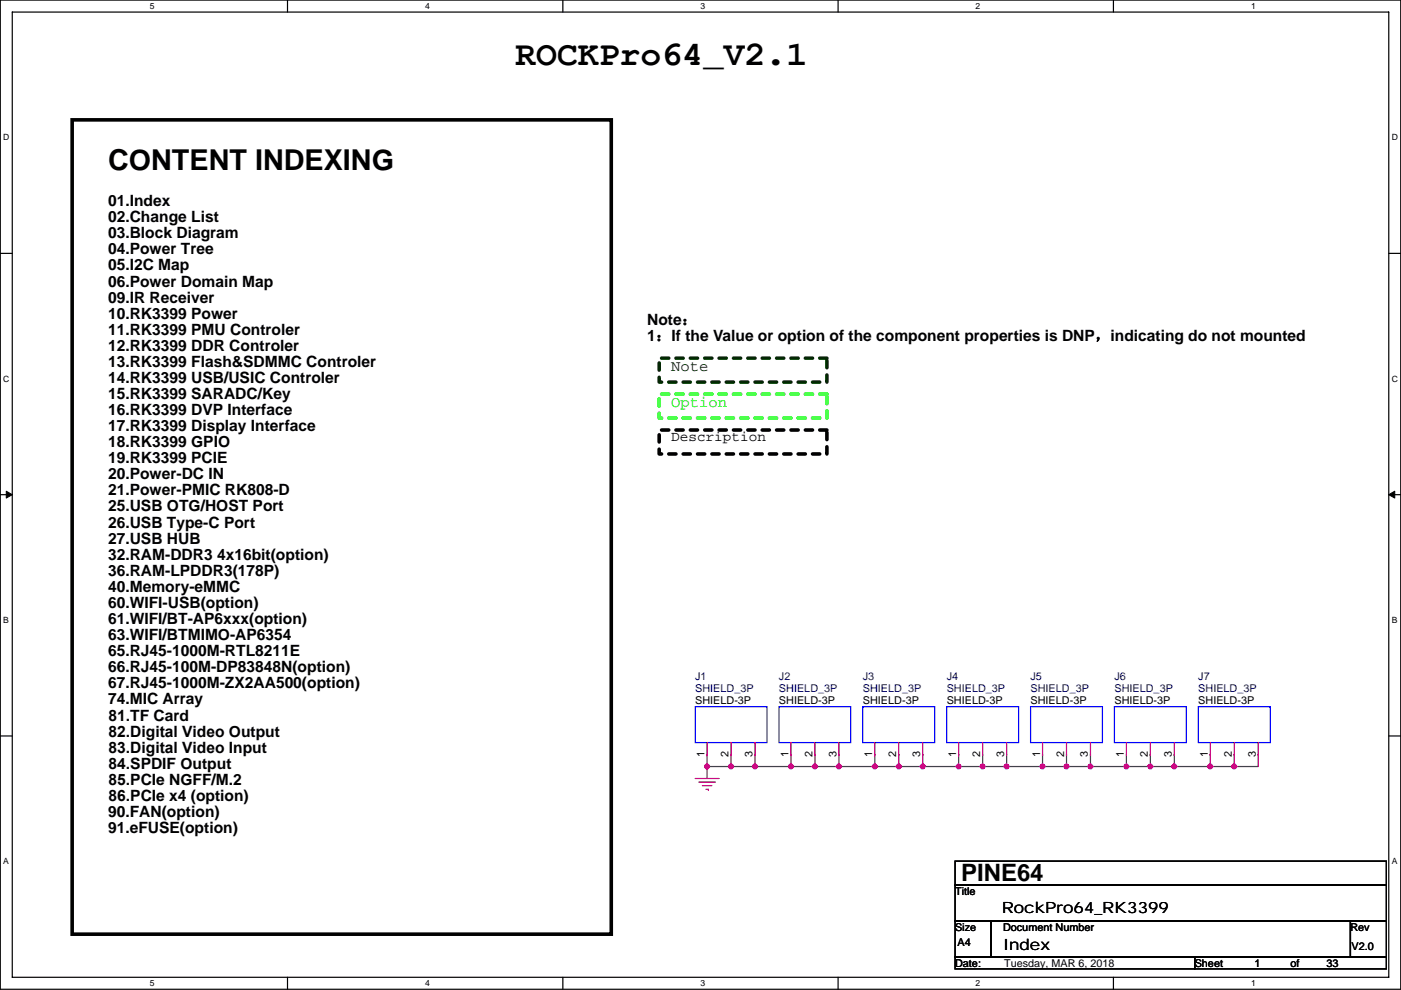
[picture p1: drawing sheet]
<svg xmlns="http://www.w3.org/2000/svg" width="297mm" height="210mm" viewBox="0 0 297 210" stroke-linecap="round" stroke-linejoin="round" font-family="sans-serif">
<path d="M.1 0h296.9v209.8h-296.9zM2.6 2.6h291.8v204.7h-291.8z" fill="none" stroke="#000" stroke-width=".25"/>
<g fill="#fff">
<path d="M31.8 .3h1v2h-1z"/>
<path d="M31.8 207.5h1v2.1h-1z"/>
</g>
<path d="M61 0v2.6M61 207.3v2.5" fill="none" stroke="#000" stroke-width=".25"/>
<g fill="#fff">
<path d="M90.1 .3h1v2h-1z"/>
<path d="M90.1 207.5h1v2.1h-1z"/>
</g>
<path d="M119.3 0v2.6M119.3 207.3v2.5" fill="none" stroke="#000" stroke-width=".25"/>
<g fill="#fff">
<path d="M148.5 .3h1v2h-1z"/>
<path d="M148.5 207.5h1v2.1h-1z"/>
</g>
<path d="M177.7 0v2.6M177.7 207.3v2.5" fill="none" stroke="#000" stroke-width=".25"/>
<g fill="#fff">
<path d="M206.9 .3h1v2h-1z"/>
<path d="M206.9 207.5h1v2.1h-1z"/>
</g>
<path d="M236.1 0v2.6M236.1 207.3v2.5" fill="none" stroke="#000" stroke-width=".25"/>
<g fill="#fff">
<path d="M265.2 .3h1v2h-1z"/>
<path d="M265.2 207.5h1v2.1h-1z"/>
<path d="M.7 28.2h1.3v2h-1.3z"/>
<path d="M295.1 28.2h1.3v2h-1.3z"/>
<path d="M.7 79.3h1.3v2.1h-1.3z"/>
<path d="M295.1 79.3h1.3v2.1h-1.3z"/>
</g>
<path d="M.1 53.7h2.5M294.4 53.7h2.6" fill="none" stroke="#000" stroke-width=".25"/>
<g fill="#fff">
<path d="M.7 130.5h1.2v2h-1.2z"/>
<path d="M295.1 130.5h1.2v2h-1.2z"/>
</g>
<path d="M.1 104.9h2.5M294.4 104.9h2.6" fill="none" stroke="#000" stroke-width=".25"/>
<path d="M1.3 104.2l1.3 .7-1.3 .7zM294.4 104.9l1.3-.7v1.4z" fill="#000" stroke="#000" stroke-width=".21"/>
<g fill="#fff">
<path d="M.7 181.7h1.2v2h-1.2z"/>
<path d="M295.1 181.7h1.2v2h-1.2z"/>
</g>
<path d="M.1 156.1h2.5M294.4 156.1h2.6M202.5 195.3h7.6v7.7h-7.6zM202.5 182.6h91.4v5.1h-91.4zM202.5 187.7h91.4v7.6h-91.4zM210.1 195.3h76.2v7.7h-76.2zM286.3 195.3h7.6v7.7h-7.6zM202.5 203h50.8v2.5h-50.8zM253.3 203h40.6v2.5h-40.6z" fill="none" stroke="#000" stroke-width=".25"/>
<path d="M15.3 25.4h114.3v172.7h-114.3z" fill="none" stroke="#000" stroke-width=".76"/>
<path d="M139.8 76h35.5v5h-35.5z" fill="none" stroke="#004000" stroke-width=".76" stroke-dasharray="1.5 1.5"/>
<path d="M139.8 83.6h35.5v5.1h-35.5z" fill="none" stroke="#0f0" stroke-width=".76" stroke-dasharray="1.5 1.5"/>
<path d="M139.8 91.2h35.5v5.1h-35.5z" fill="none" stroke="#000" stroke-width=".76" stroke-dasharray="1.5 1.5"/>
<g fill="none" stroke="#800040" stroke-width=".25">
<path d="M149.9 160v2.6M149.9 162.6v2.5M149.9 162.6h.1M149.9 162.6h5.1M155 160v2.6M155 162.6h5.1M160.1 160v2.6M160.1 162.6h12.7M167.7 160h.1M167.7 160v2.6M167.7 162.6h.1M172.8 160v2.6"/>
<path d="M172.8 162.6h5.1M177.9 160v2.6M177.9 162.6h12.7M185.5 162.6h.1M185.5 160v2.6M190.6 160v2.6M190.6 162.6h5M195.6 160v2.6M195.6 162.6h12.7M203.3 162.6h.1M203.3 160v2.6M208.3 160v2.6"/>
<path d="M208.3 162.6h5.1M213.4 160v2.6M213.4 162.6h25.4M221 162.6h.1M221 160v2.6M226.1 160v2.6M226.1 162.6h.1M231.2 160v2.6M238.8 160v2.6M238.8 162.6h5.1M238.8 162.6h.1M243.9 160h.1"/>
<path d="M243.9 160v2.6M243.9 162.6h5.1M249 160h.1M249 160v2.6M256.6 160v2.6M256.6 162.6h.1M261.7 160v2.6M261.7 162.6h.1M266.8 160v2.6h-17.8"/>
</g>
<g fill="#f0f" stroke="#f0f" stroke-width=".25">
<circle cx="160.1" cy="162.6" r=".5"/>
<circle cx="155" cy="162.6" r=".5"/>
<circle cx="149.9" cy="162.6" r=".5"/>
<circle cx="167.7" cy="162.6" r=".5"/>
<circle cx="172.8" cy="162.6" r=".5"/>
<circle cx="177.8" cy="162.6" r=".5"/>
<circle cx="190.5" cy="162.6" r=".5"/>
<circle cx="185.5" cy="162.6" r=".5"/>
<circle cx="195.6" cy="162.6" r=".5"/>
<circle cx="208.3" cy="162.6" r=".5"/>
<circle cx="203.2" cy="162.6" r=".5"/>
<circle cx="213.4" cy="162.6" r=".5"/>
<circle cx="226.1" cy="162.6" r=".5"/>
<circle cx="221" cy="162.6" r=".5"/>
<circle cx="231.2" cy="162.6" r=".5"/>
<circle cx="243.9" cy="162.6" r=".5"/>
<circle cx="249" cy="162.6" r=".5"/>
<circle cx="256.6" cy="162.6" r=".5"/>
<circle cx="261.7" cy="162.6" r=".5"/>
<circle cx="238.8" cy="162.6" r=".5"/>
</g>
<g fill="none" stroke="#f00" stroke-width=".25">
<path d="M149.9 157.5v2.5M155 157.5v2.5M160.1 157.5v2.5M167.7 157.5v2.5M172.8 157.5v2.5M177.9 157.5v2.5M185.5 157.5v2.5M190.6 157.5v2.5M195.6 157.5v2.5M203.3 157.5v2.5M208.3 157.5v2.5M213.4 157.5v2.5"/>
<path d="M221 157.5v2.5M226.1 157.5v2.5M231.2 157.5v2.5M238.8 157.5v2.5M243.9 157.5v2.5M249 157.5v2.5M256.6 157.5v2.5M261.7 157.5v2.5M266.8 157.5v2.5M147.4 165.1h5.1M148.1 165.9h3.6M148.9 166.6h2"/>
<path d="M149.7 167.4h.5M149.9 160h.1M150.2 167.4h.1M155 160h.1M160.1 160h.1M167.7 160h.1M172.8 160h.1M177.9 160h.1M185.5 160h.1M190.6 160h.1M195.6 160h.1M203.3 160h.1"/>
<path d="M208.3 160h.1M213.4 160h.1M221 160h.1M226.1 160h.1M231.2 160h.1M238.8 160h.1M243.9 160h.1M249 160h.1M256.6 160h.1M261.7 160h.1M266.8 160h.1"/>
</g>
<path d="M147.4 149.9h15.2v7.6h-15.2zM165.2 149.9h15.2v7.6h-15.2zM182.9 149.9h15.3v7.6h-15.3zM200.7 149.9h15.3v7.6h-15.3zM218.5 149.9h15.2v7.6h-15.2zM236.3 149.9h15.2v7.6h-15.2zM254.1 149.9h15.2v7.6h-15.2z" fill="none" stroke="#00f" stroke-width=".25"/>
<text font-size="7.4" x="109.3" y="13.8">ROCKPro64_V2.1</text>
<text font-size="6.1" x="22.9" y="36">CONTENT INDEXING</text>
<text font-size="5.1" x="203.8" y="186.9">PINE64</text>
<g font-size="3.3">
<text x="22.9" y="43.7">01.Index</text>
<text x="22.9" y="47.1">02.Change List</text>
<text x="22.9" y="50.5">03.Block Diagram</text>
<text x="22.9" y="54">04.Power Tree</text>
<text x="22.9" y="57.4">05.I2C Map</text>
<text x="22.9" y="60.8">06.Power Domain Map</text>
<text x="22.9" y="64.2">09.IR Receiver</text>
<text x="22.9" y="67.6">10.RK3399 Power</text>
<text x="22.9" y="71">11.RK3399 PMU Controler</text>
<text x="137.2" y="68.9">Note：</text>
<text x="22.9" y="74.4">12.RK3399 DDR Controler</text>
<text x="22.9" y="77.8">13.RK3399 Flash&amp;SDMMC Controler</text>
<text x="137.2" y="72.3">1：If the Value or option of the component properties is DNP，indicating do not mounted</text>
<text x="22.9" y="81.2">14.RK3399 USB/USIC Controler</text>
<text x="22.9" y="84.6">15.RK3399 SARADC/Key</text>
<text x="22.9" y="88">16.RK3399 DVP Interface</text>
<text x="22.9" y="91.4">17.RK3399 Display Interface</text>
<text x="22.9" y="94.8">18.RK3399 GPIO</text>
<text x="22.9" y="98.3">19.RK3399 PCIE</text>
<text x="22.9" y="101.7">20.Power-DC IN</text>
<text x="22.9" y="105.1">21.Power-PMIC RK808-D</text>
<text x="22.9" y="108.5">25.USB OTG/HOST Port</text>
<text x="22.9" y="111.9">26.USB Type-C Port</text>
<text x="22.9" y="115.3">27.USB HUB</text>
<text x="22.9" y="118.7">32.RAM-DDR3 4x16bit(option)</text>
<text x="22.9" y="122.1">36.RAM-LPDDR3(178P)</text>
<text x="22.9" y="125.5">40.Memory-eMMC</text>
<text x="22.9" y="128.9">60.WIFI-USB(option)</text>
<text x="22.9" y="132.3">61.WIFI/BT-AP6xxx(option)</text>
<text x="22.9" y="135.7">63.WIFI/BTMIMO-AP6354</text>
<text x="22.9" y="139.1">65.RJ45-1000M-RTL8211E</text>
<text x="22.9" y="142.6">66.RJ45-100M-DP83848N(option)</text>
<text x="22.9" y="146">67.RJ45-1000M-ZX2AA500(option)</text>
<text x="22.9" y="149.4">74.MIC Array</text>
<text x="23" y="152.9">81.TF Card</text>
<text x="23" y="156.3">82.Digital Video Output</text>
<text x="23" y="159.7">83.Digital Video Input</text>
<text x="23" y="163.1">84.SPDIF Output</text>
<text x="23" y="166.5">85.PCIe NGFF/M.2</text>
<text x="22.9" y="173.2">90.FAN(option)</text>
<text x="23" y="169.9">86.PCIe x4 (option)</text>
<text x="22.9" y="176.6">91.eFUSE(option)</text>
<text x="212.4" y="193.7">RockPro64_RK3399</text>
<text x="212.7" y="201.5">Index</text>
</g>
<text font-size="3.3" fill="#004000" x="142.3" y="78.6">Note</text>
<text font-size="3.3" fill="#0f0" x="142.3" y="86.2">Option</text>
<text font-size="3" x="142.3" y="93.6">Description</text>
<g font-size="2.3" fill="#000080">
<text x="147.4" y="144.3">J1</text>
<text x="147.4" y="146.9">SHIELD_3P</text>
<text x="165.2" y="144.3">J2</text>
<text x="165.2" y="146.9">SHIELD_3P</text>
<text x="182.9" y="144.3">J3</text>
<text x="182.9" y="146.9">SHIELD_3P</text>
<text x="200.7" y="144.3">J4</text>
<text x="200.7" y="146.9">SHIELD_3P</text>
<text x="218.5" y="144.3">J5</text>
<text x="218.5" y="146.9">SHIELD_3P</text>
<text x="236.3" y="144.3">J6</text>
<text x="236.3" y="146.9">SHIELD_3P</text>
<text x="254.1" y="144.3">J7</text>
<text x="254.1" y="146.9">SHIELD_3P</text>
</g>
<g font-size="2.3">
<text x="147.4" y="149.4">SHIELD-3P</text>
<text x="165.2" y="149.4">SHIELD-3P</text>
<text x="182.9" y="149.4">SHIELD-3P</text>
<text x="200.7" y="149.4">SHIELD-3P</text>
<text x="218.5" y="149.4">SHIELD-3P</text>
<text x="236.3" y="149.4">SHIELD-3P</text>
<text x="254.1" y="149.4">SHIELD-3P</text>
<text x="149.4" y="160.6" transform="rotate(-90 149.4 160.6)">1</text>
<text x="154.5" y="160.6" transform="rotate(-90 154.5 160.6)">2</text>
<text x="159.6" y="160.6" transform="rotate(-90 159.6 160.6)">3</text>
<text x="167.2" y="160.6" transform="rotate(-90 167.2 160.6)">1</text>
<text x="172.3" y="160.6" transform="rotate(-90 172.3 160.6)">2</text>
<text x="177.3" y="160.6" transform="rotate(-90 177.3 160.6)">3</text>
<text x="185" y="160.6" transform="rotate(-90 185 160.6)">1</text>
<text x="190" y="160.6" transform="rotate(-90 190 160.6)">2</text>
<text x="195.1" y="160.6" transform="rotate(-90 195.1 160.6)">3</text>
<text x="202.7" y="160.6" transform="rotate(-90 202.7 160.6)">1</text>
<text x="207.8" y="160.6" transform="rotate(-90 207.8 160.6)">2</text>
<text x="212.9" y="160.6" transform="rotate(-90 212.9 160.6)">3</text>
<text x="220.5" y="160.6" transform="rotate(-90 220.5 160.6)">1</text>
<text x="225.6" y="160.6" transform="rotate(-90 225.6 160.6)">2</text>
<text x="230.7" y="160.6" transform="rotate(-90 230.7 160.6)">3</text>
<text x="238.3" y="160.6" transform="rotate(-90 238.3 160.6)">1</text>
<text x="243.4" y="160.6" transform="rotate(-90 243.4 160.6)">2</text>
<text x="248.5" y="160.6" transform="rotate(-90 248.5 160.6)">3</text>
<text x="256.1" y="160.6" transform="rotate(-90 256.1 160.6)">1</text>
<text x="261.2" y="160.6" transform="rotate(-90 261.2 160.6)">2</text>
<text x="266.2" y="160.6" transform="rotate(-90 266.2 160.6)">3</text>
<text x="202.5" y="189.8">Title</text>
<text x="202.5" y="197.4">Size</text>
<text x="212.7" y="197.4">Document Number</text>
<text x="286.3" y="197.4">Rev</text>
<text x="203" y="200.7">A4</text>
<text x="286.6" y="201.5">V2.0</text>
<text x="202.5" y="205">Date:</text>
<text x="212.9" y="205">Tuesday, MAR 6, 2018</text>
<text x="253.3" y="205">Sheet</text>
<text x="266" y="205">1</text>
<text x="273.6" y="205">of</text>
<text x="281.2" y="205">33</text>
</g>
<g font-size="1.8">
<text x="31.8" y="1.9">5</text>
<text x="90.1" y="1.9">4</text>
<text x="148.5" y="1.9">3</text>
<text x="206.9" y="1.9">2</text>
<text x="265.2" y="1.9">1</text>
<text x=".7" y="29.8">D</text>
<text x="295.1" y="29.8">D</text>
<text x=".7" y="81">C</text>
<text x="295.1" y="81">C</text>
<text x=".7" y="132.1">B</text>
<text x="295.1" y="132.1">B</text>
<text x=".7" y="183.3">A</text>
<text x="295.1" y="183.3">A</text>
<text x="31.8" y="209.2">5</text>
<text x="90.1" y="209.2">4</text>
<text x="148.5" y="209.2">3</text>
<text x="206.9" y="209.2">2</text>
<text x="265.2" y="209.2">1</text>
</g>
</svg>
